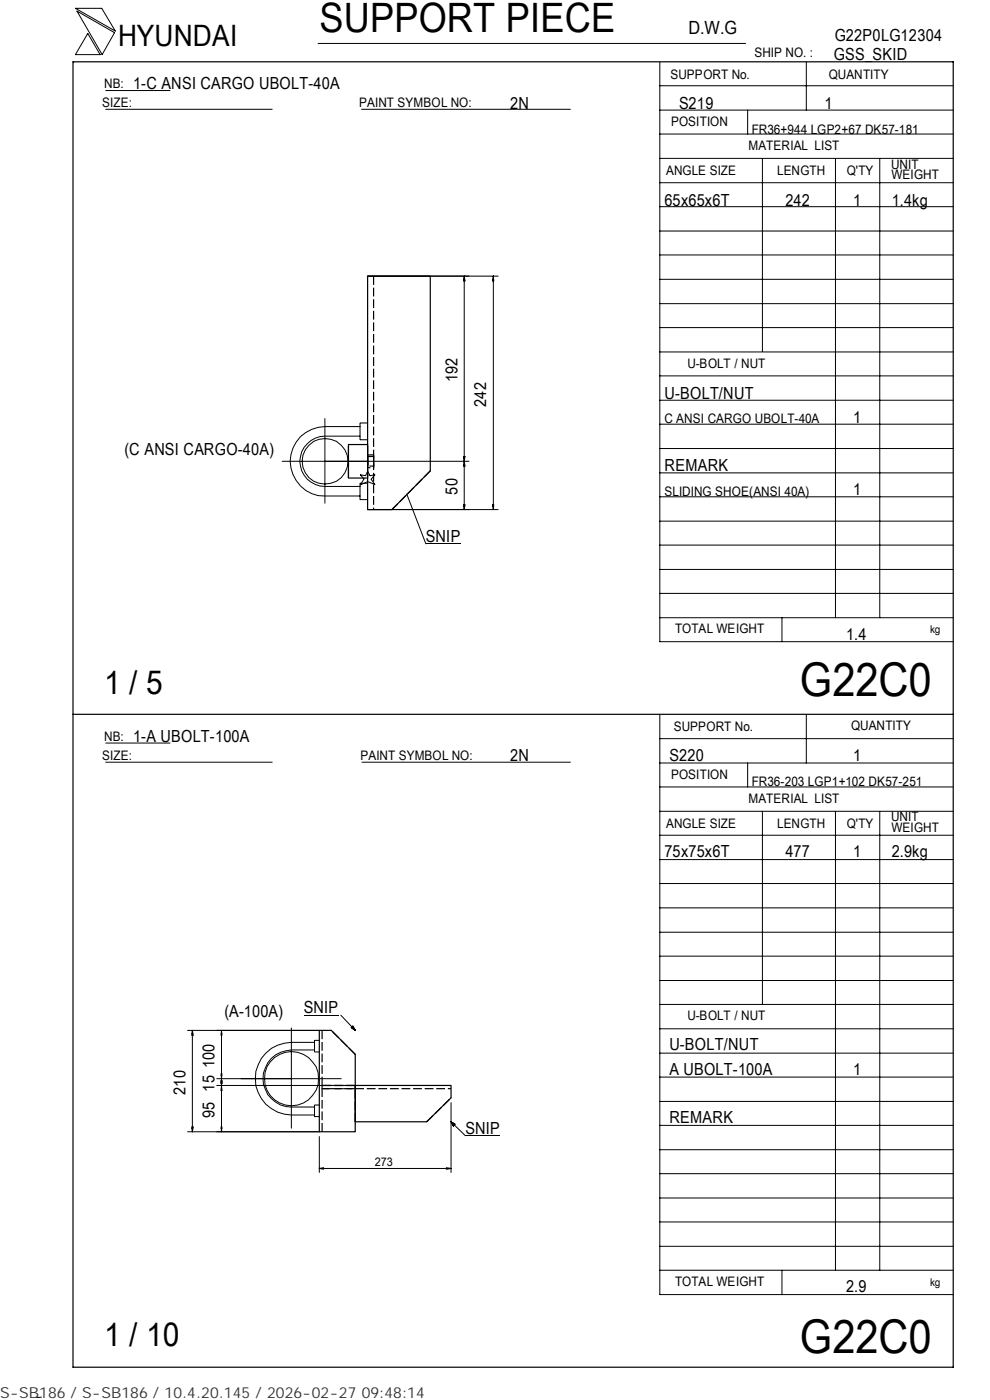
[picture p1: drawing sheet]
<svg xmlns="http://www.w3.org/2000/svg" width="210mm" height="297mm" viewBox="0 0 210 297" stroke-linecap="round" stroke-linejoin="round" font-family="sans-serif">
<g fill="none" stroke="#000" stroke-width=".21">
<path d="M16 1.8h5.6l2.9 4.8zM16.3 2.4l8 4.5-2.6 4.7zM18.6 7.1l2.6 4.5h-5.2zM22.4 19.2h13.7M67.5 9.2h90.6M139.9 18.2h62.3M139.9 13.2v122.9h62.3M171 13.1v10.3M22.4 23.2h35.3M76.7 23.2h44.3M139.9 38.8h62.3M139.9 33.6h62.3"/>
<path d="M139.9 28.4h62.3M139.9 23.4h62.3M158.6 23.4v5M161.7 33.6v41M177.2 33.7v97.4M186.6 33.7v97.4M78 58.6h27.7M98.4 59.3h.1M98.5 58.6v49.5M98.5 58.6l.1 1h-.2zM104.6 59.3h.1M104.6 58.6l.1 1h-.2z"/>
<path d="M104.6 58.6v49.5M139.9 59.3h62.3M139.9 54.1h62.3M139.9 49h62.3M139.9 43.8h62.3M139.9 79.7h62.3M139.9 74.7h62.3M139.9 69.5h62.3M139.9 64.4h62.3M59.8 97.9h39.7M68.9 88.8v18M76.4 90.5h-7.5a7.4 7.4 0 0 0-7.4 7.4 7.4 7.4 0 0 0 7.4 7.3h7.5"/>
<path d="M76.4 92.5h-7.5a5.3 5.3 0 0 0-5.3 5.4 5.3 5.3 0 0 0 5.3 5.3h7.5M78 89.7h-1.6v3.6h1.6M98.4 96.8h.2l-.1 1.1zM98.4 97.2h.1M98.4 98.5h.1M98.5 97.9l.1 1h-.2zM139.9 95.2h62.3M139.9 90h62.3M139.9 84.9h62.3M76.4 100.7l1.1 .2 .5-.9 .5 .9 1-.2-.8 1 .8 1.1-1.5-.6-1.6 .7 .8-1.3zM78 102.5h-1.6v3.5h1.6M86.3 104.8l4 10.6h7.4"/>
<path d="M98.4 107.1h.2l-.1 1zM98.4 107.4h.1M104.5 107.1h.2l-.1 1zM104.6 107.4h.1M105.7 108.1h-27.7M139.9 100.3h62.3M139.9 115.6h62.3M139.9 110.6h62.3M139.9 105.4h62.3M139.9 131.1h62.3M139.9 125.9h62.3M139.9 120.8h62.3"/>
<path d="M165.9 131.1v5M22.4 157.6h13.7M139.9 151.7v122.9h62.3M139.9 156.7h62.3M171 151.5v10.4M22.4 161.7h35.3M76.8 161.7h44.2M139.9 177.2h62.3M139.9 172.1h62.3M139.9 167h62.3M139.9 161.9h62.3M158.6 161.9v5.1"/>
<path d="M161.7 172.1v41M177.2 172.2v97.3M186.6 172.2v97.3M139.9 182.4h62.3M139.9 197.8h62.3M139.9 192.6h62.3M139.9 187.4h62.3M39.8 218.6h27.9M40.7 219.3h.2M40.8 218.6l.2 1h-.3zM40.8 218.6v21.5M46.9 219.3h.2"/>
<path d="M47 218.6v21.5M47 218.6l.1 1h-.2zM61.8 218.1v21.2M64.4 215.4h7.4M72.3 215.4l3 3.2M74.5 218l.3-.3 .5 .9zM139.9 218.3h62.3M139.9 213.1h62.3M139.9 208h62.3M139.9 202.9h62.3M40.7 239.1h.3l-.2 1zM40.7 239.4h.2"/>
<path d="M46 230.3h35.9M46.9 239.1h.2l-.1 1zM46.9 239.4h.2M46.9 231h.2M46.9 229.3h.2l-.1 1zM46.9 229.6h.2M46.9 229.5h.2M46.9 227.8l.2 2.1h-.2l.2-2.1zM46.9 228.2h.2M47 230.3l.1 1.1h-.2zM66.7 221.1h-4.9a7.7 7.7 0 0 0-7.6 7.7 7.7 7.7 0 0 0 7.6 7.7h4.9M66.7 222.7h-4.9a6.1 6.1 0 0 0-6 6.1 6.1 6.1 0 0 0 6 6.1h4.9"/>
<path d="M67.7 234.4h-1v2.5h1M67.7 220.7h-1v2.5h1M72.4 228.8h-26.4M95.7 238l.8 .5-.3 .4zM95.7 238l3 3h7.4M95.7 233.9v14.8M139.9 238.7h62.3M139.9 233.7h62.3M139.9 228.5h62.3M139.9 223.4h62.3M39.8 240.1h27.9M67.7 241.1v7.6"/>
<path d="M67.7 247.9l1 .2M67.7 247.9h28M68.7 247.7l-1 .2M94.6 247.7l1.1 .2M95.7 247.9l-1.1 .2M139.9 259.2h62.3M139.9 254.2h62.3M139.9 249h62.3M139.9 243.9h62.3M139.9 269.5h62.3M139.9 264.4h62.3M165.9 269.5v5.1"/>
<path d="M8.8 296.4l-1 .1"/>
<circle cx="68.9" cy="97.9" r="4.9"/>
<circle cx="61.8" cy="228.9" r="5.7"/>
</g>
<path d="M15.5 13.1h186.7v277h-186.7zM78 58.6h13.3v41.3l-8.2 8.2h-5.1zM78 94.3h-4.1v7.1h4.1M15.5 151.5h186.7M67.7 218.6h2.6l5 5.1v16.4h-7.6zM75.3 230.3h20.4v2.6l-5.2 5.1h-15.2z" fill="none" stroke="#000" stroke-width=".25"/>
<g fill="none" stroke="#000" stroke-width=".25" stroke-dasharray="1.9 .6" stroke-linecap="butt">
<path d="M79.2 58.6v49.5M78 94.3v7.1M78 97v-.2h1.2v2.1h-1.2v-1.9M78 99.2v-2.7h1.2v2.7h-1.2M91.3 99.9l-8.2 8.2M73.9 101.4v-7.1M78 101.4v-7.1M68.3 230.3h7M75.3 223.7l-5-5.1M75.3 238v-7M75.3 231h20.4M75.3 231h-7v-.7"/>
<path d="M75.3 230.3h-7v.7h7v-.7M90.5 238l5.2-5.1M68.3 240.1v-21.5"/>
</g>
<path d="M78 98.9v-2.1M79.2 96.8v2.1" fill="none" stroke="#000" stroke-width=".25" stroke-dasharray="1.1 .3" stroke-linecap="butt"/>
<path d="M78 99.2v-2.7M79.2 96.5v2.7" fill="none" stroke="#000" stroke-width=".25" stroke-dasharray="1.5 .5" stroke-linecap="butt"/>
<path d="M74.5 217.8h.9v.8h-.9zM95.8 238.1h.7v.8h-.7z" fill="#000"/>
<g font-size="9.9">
<text x="169.7" y="147.6">G22C0</text>
<text x="169.7" y="286.9">G22C0</text>
</g>
<text font-size="8.6" x="67.7" y="6.9">SUPPORT PIECE</text>
<g font-size="7">
<text x="22.1" y="147.2">1 / 5</text>
<text x="22.1" y="285.6">1 / 10</text>
</g>
<text font-size="6.3" x="25.1" y="9.8">HYUNDAI</text>
<text font-size="3.9" x="146" y="7.3">D.W.G</text>
<g font-size="3.5">
<text x="177" y="8.7">G22P0LG12304</text>
<text x="176.9" y="12.8">GSS_SKID</text>
<text x="28.3" y="19">1-C ANSI CARGO UBOLT-40A</text>
<text x="108.2" y="23.1">2N</text>
<text x="144" y="23.1">S219</text>
<text x="174.8" y="23.1">1</text>
<text x="141" y="43.6">65x65x6T</text>
<text x="166.6" y="43.6">242</text>
<text x="180.9" y="43.6">1</text>
<text x="189.1" y="43.6">1.4kg</text>
<text x="97" y="81.1" transform="rotate(-90 97 81.1)">192</text>
<text x="103.1" y="86.3" transform="rotate(-90 103.1 86.3)">242</text>
<text x="141" y="84.6">U-BOLT/NUT</text>
<text x="180.9" y="89.7">1</text>
<text x="26.4" y="96.4">(C ANSI CARGO-40A)</text>
<text x="141" y="99.9">REMARK</text>
<text x="97" y="105" transform="rotate(-90 97 105)">50</text>
<text x="180.9" y="105.1">1</text>
<text x="90.3" y="115">SNIP</text>
<text x="179.5" y="135.8">1.4</text>
<text x="28.3" y="157.3">1-A UBOLT-100A</text>
<text x="108.2" y="161.4">2N</text>
<text x="142" y="161.4">S220</text>
<text x="180.9" y="161.4">1</text>
<text x="141" y="181.9">75x75x6T</text>
<text x="166.6" y="181.9">477</text>
<text x="180.9" y="181.9">1</text>
<text x="189.1" y="181.9">2.9kg</text>
<text x="47.6" y="215.7">(A-100A)</text>
<text x="64.4" y="215">SNIP</text>
<text x="45.5" y="226.7" transform="rotate(-90 45.5 226.7)">100</text>
<text x="142" y="222.8">U-BOLT/NUT</text>
<text x="39.4" y="232.2" transform="rotate(-90 39.4 232.2)">210</text>
<text x="45.5" y="231.6" transform="rotate(-90 45.5 231.6)">15</text>
<text x="142" y="228">A UBOLT-100A</text>
<text x="180.9" y="228">1</text>
<text x="45.5" y="237.2" transform="rotate(-90 45.5 237.2)">95</text>
<text x="142" y="238.3">REMARK</text>
<text x="98.7" y="240.5">SNIP</text>
<text x="179.5" y="274.1">2.9</text>
</g>
<text font-size="3.2" fill="#323232" x="0" y="296.6">S-SB186 / S-SB186 / 10.4.20.145 / 2026-02-27 09:48:14</text>
<g font-size="2.8">
<text x="142.2" y="16.8">SUPPORT No.</text>
<text x="160" y="12.2">SHIP NO. :</text>
<text x="175.8" y="16.7">QUANTITY</text>
<text x="21.7" y="22.8">SIZE:</text>
<text x="22.1" y="18.7">NB:</text>
<text x="76.2" y="22.8">PAINT SYMBOL NO:</text>
<text x="142.3" y="26.8">POSITION</text>
<text x="159.4" y="28.4">FR36+944 LGP2+67 DK57-181</text>
<text x="158.8" y="31.7">MATERIAL LIST</text>
<text x="189" y="35.8">UNIT</text>
<text x="141.3" y="37.2">ANGLE SIZE</text>
<text x="164.8" y="37.1">LENGTH</text>
<text x="179.6" y="37.1">Q'TY</text>
<text x="189.1" y="38">WEIGHT</text>
<text x="145.8" y="78">U-BOLT / NUT</text>
<text x="141" y="89.8">C ANSI CARGO UBOLT-40A</text>
<text x="141" y="105.2">SLIDING SHOE(ANSI 40A)</text>
<text x="143.2" y="134.4">TOTAL WEIGHT</text>
<text x="142.9" y="155">SUPPORT No.</text>
<text x="180.5" y="154.9">QUANTITY</text>
<text x="21.7" y="161.3">SIZE:</text>
<text x="22.1" y="157.1">NB:</text>
<text x="76.5" y="161.2">PAINT SYMBOL NO:</text>
<text x="142.3" y="165.3">POSITION</text>
<text x="159.4" y="166.7">FR36-203 LGP1+102 DK57-251</text>
<text x="158.8" y="170.3">MATERIAL LIST</text>
<text x="141.3" y="175.7">ANGLE SIZE</text>
<text x="164.8" y="175.6">LENGTH</text>
<text x="179.6" y="175.6">Q'TY</text>
<text x="189" y="174.2">UNIT</text>
<text x="189.1" y="176.5">WEIGHT</text>
<text x="145.8" y="216.5">U-BOLT / NUT</text>
<text x="143.2" y="272.9">TOTAL WEIGHT</text>
</g>
<text font-size="2.5" x="79.5" y="247.4">273</text>
<g font-size="2.3">
<text x="197.3" y="134.3">kg</text>
<text x="197.3" y="272.8">kg</text>
</g>
</svg>
